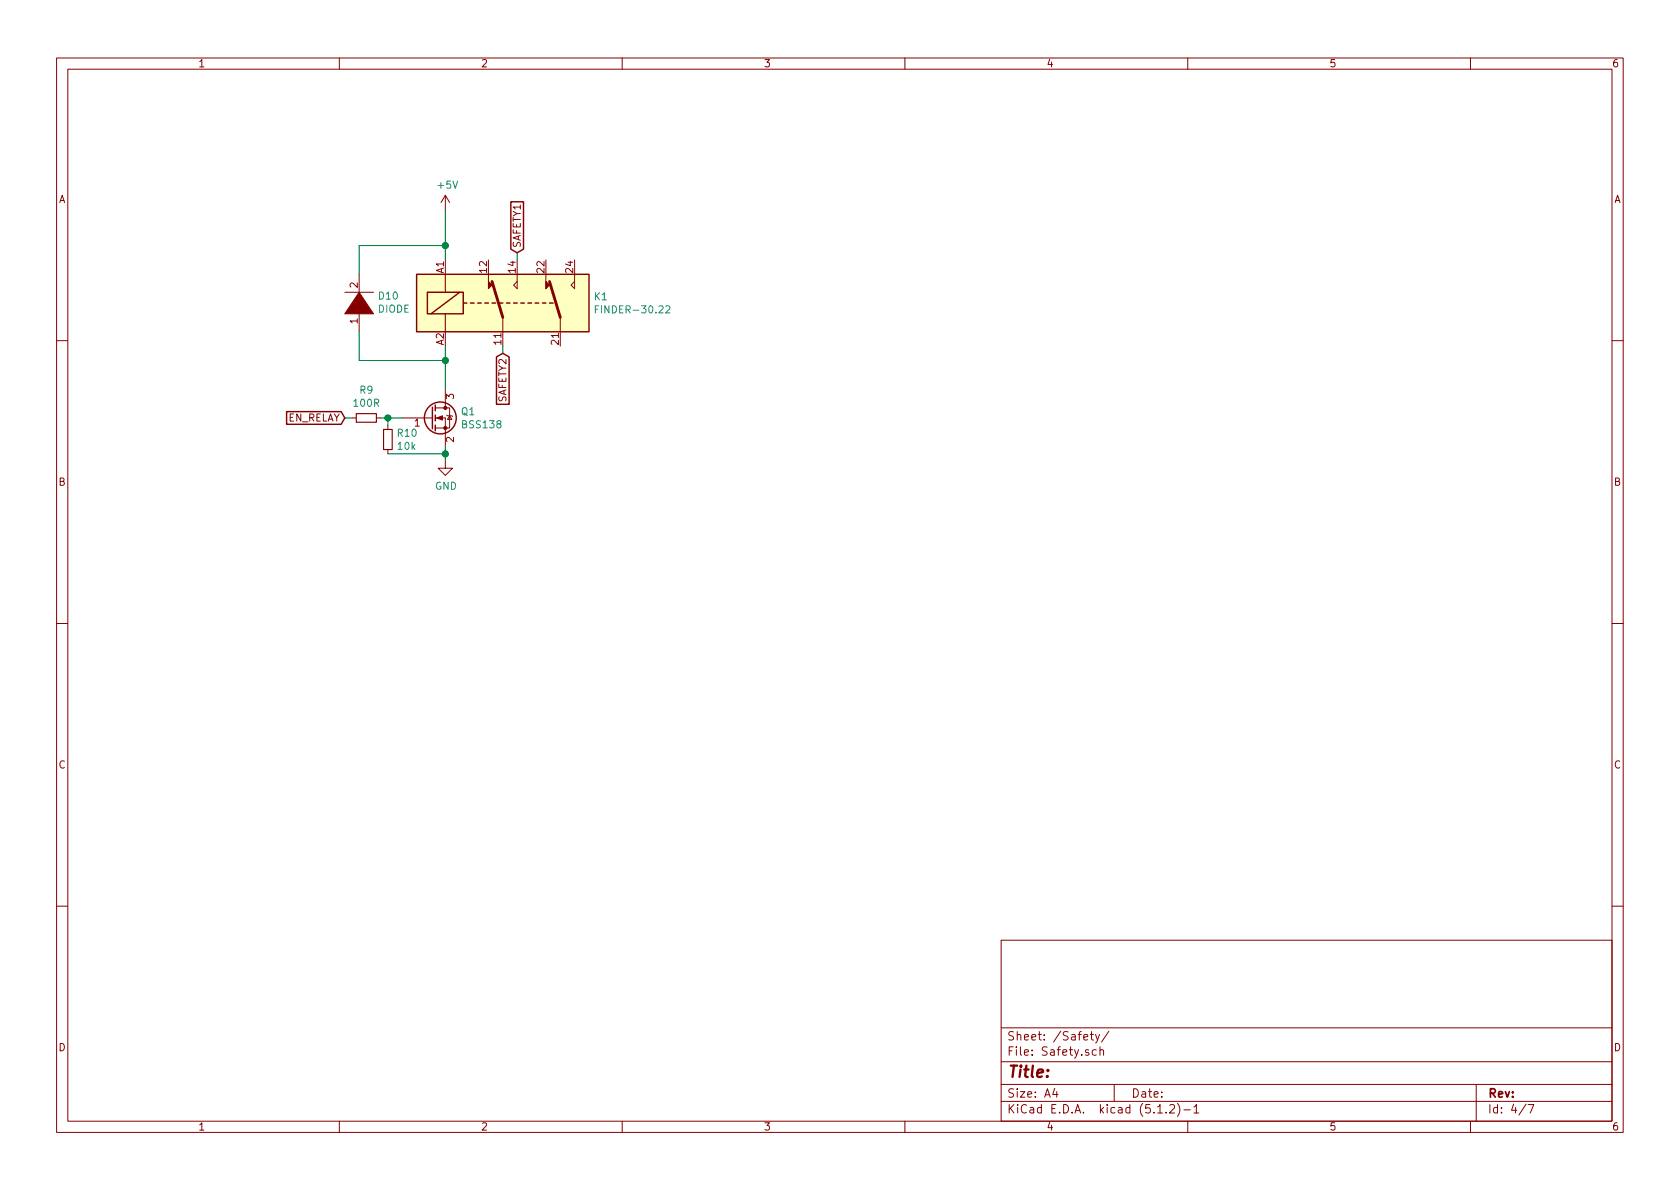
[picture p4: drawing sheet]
EESchema Schematic File Version 4
LIBS:APPS-cache
EELAYER 29 0
EELAYER END
$Descr A4 11693 8268
encoding utf-8
Sheet 4 7
Title ""
Date ""
Rev ""
Comp ""
Comment1 ""
Comment2 ""
Comment3 ""
Comment4 ""
$EndDescr
$Comp
L Relay:FINDER-30.22 K1
U 1 1
P 3500 2100
F 0 "K1" H 4130 2146 50  0000 L CNN
F 1 "FINDER-30.22" H 4130 2055 50  0000 L CNN
F 2 "Relay_THT:Relay_DPDT_Finder_30.22" H 4850 2070 50  0001 C CNN
F 3 "http://gfinder.findernet.com/assets/Series/354/S30EN.pdf" H 3300 2100 50  0001 C CNN
	1    3500 2100
	1    0    0    -1  
$EndComp
$Comp
L pspice:DIODE D10
U 1 1
P 2500 2100
F 0 "D10" V 2546 1972 50  0000 R CNN
F 1 "DIODE" V 2455 1972 50  0000 R CNN
F 2 "Diode_SMD:D_SMB" H 2500 2100 50  0001 C CNN
F 3 "~" H 2500 2100 50  0001 C CNN
	1    2500 2100
	0    -1   -1   0   
$EndComp
$Comp
L Transistor_FET:BSS138 Q1
U 1 1
P 3000 2900
F 0 "Q1" H 3206 2946 50  0000 L CNN
F 1 "BSS138" H 3206 2855 50  0000 L CNN
F 2 "Package_TO_SOT_SMD:SOT-23" H 3200 2825 50  0001 L CIN
F 3 "https://www.fairchildsemi.com/datasheets/BS/BSS138.pdf" H 3000 2900 50  0001 L CNN
	1    3000 2900
	1    0    0    -1  
$EndComp
$Comp
L Device:R_Small R9
U 1 1
P 2550 2900
F 0 "R9" V 2354 2900 50  0000 C CNN
F 1 "100R" V 2445 2900 50  0000 C CNN
F 2 "Resistor_SMD:R_1206_3216Metric" H 2550 2900 50  0001 C CNN
F 3 "~" H 2550 2900 50  0001 C CNN
	1    2550 2900
	0    1    1    0   
$EndComp
$Comp
L Device:R_Small R10
U 1 1
P 2700 3050
F 0 "R10" H 2759 3096 50  0000 L CNN
F 1 "10k" H 2759 3005 50  0000 L CNN
F 2 "Resistor_SMD:R_1206_3216Metric" H 2700 3050 50  0001 C CNN
F 3 "~" H 2700 3050 50  0001 C CNN
	1    2700 3050
	1    0    0    -1  
$EndComp
Wire Wire Line
	2500 1900 2500 1700
Wire Wire Line
	2500 1700 3100 1700
Wire Wire Line
	3100 1700 3100 1800
Wire Wire Line
	3100 1700 3100 1450
Connection ~ 3100 1700
Wire Wire Line
	2500 2300 2500 2500
Wire Wire Line
	2500 2500 3100 2500
Wire Wire Line
	3100 2500 3100 2400
Wire Wire Line
	3100 2500 3100 2700
Connection ~ 3100 2500
Wire Wire Line
	2800 2900 2700 2900
Wire Wire Line
	2700 2900 2700 2950
Connection ~ 2700 2900
Wire Wire Line
	2700 2900 2650 2900
Wire Wire Line
	2700 3150 3100 3150
Wire Wire Line
	3100 3150 3100 3100
Wire Wire Line
	3100 3150 3100 3200
Connection ~ 3100 3150
Wire Wire Line
	2450 2900 2400 2900
Text GLabel 2400 2900 0    50   Input ~ 0
EN_RELAY
$Comp
L power:+5V #PWR023
U 1 1
P 3100 1450
F 0 "#PWR023" H 3100 1300 50  0001 C CNN
F 1 "+5V" H 3115 1623 50  0000 C CNN
F 2 "" H 3100 1450 50  0001 C CNN
F 3 "" H 3100 1450 50  0001 C CNN
	1    3100 1450
	1    0    0    -1  
$EndComp
Wire Wire Line
	3600 1800 3600 1750
Wire Wire Line
	3500 2400 3500 2450
Text GLabel 3600 1750 1    50   Input ~ 0
SAFETY1
Text GLabel 3500 2450 3    50   Input ~ 0
SAFETY2
$Comp
L power:GND #PWR024
U 1 1
P 3100 3200
F 0 "#PWR024" H 3100 2950 50  0001 C CNN
F 1 "GND" H 3105 3027 50  0000 C CNN
F 2 "" H 3100 3200 50  0001 C CNN
F 3 "" H 3100 3200 50  0001 C CNN
	1    3100 3200
	1    0    0    -1  
$EndComp
$EndSCHEMATC
